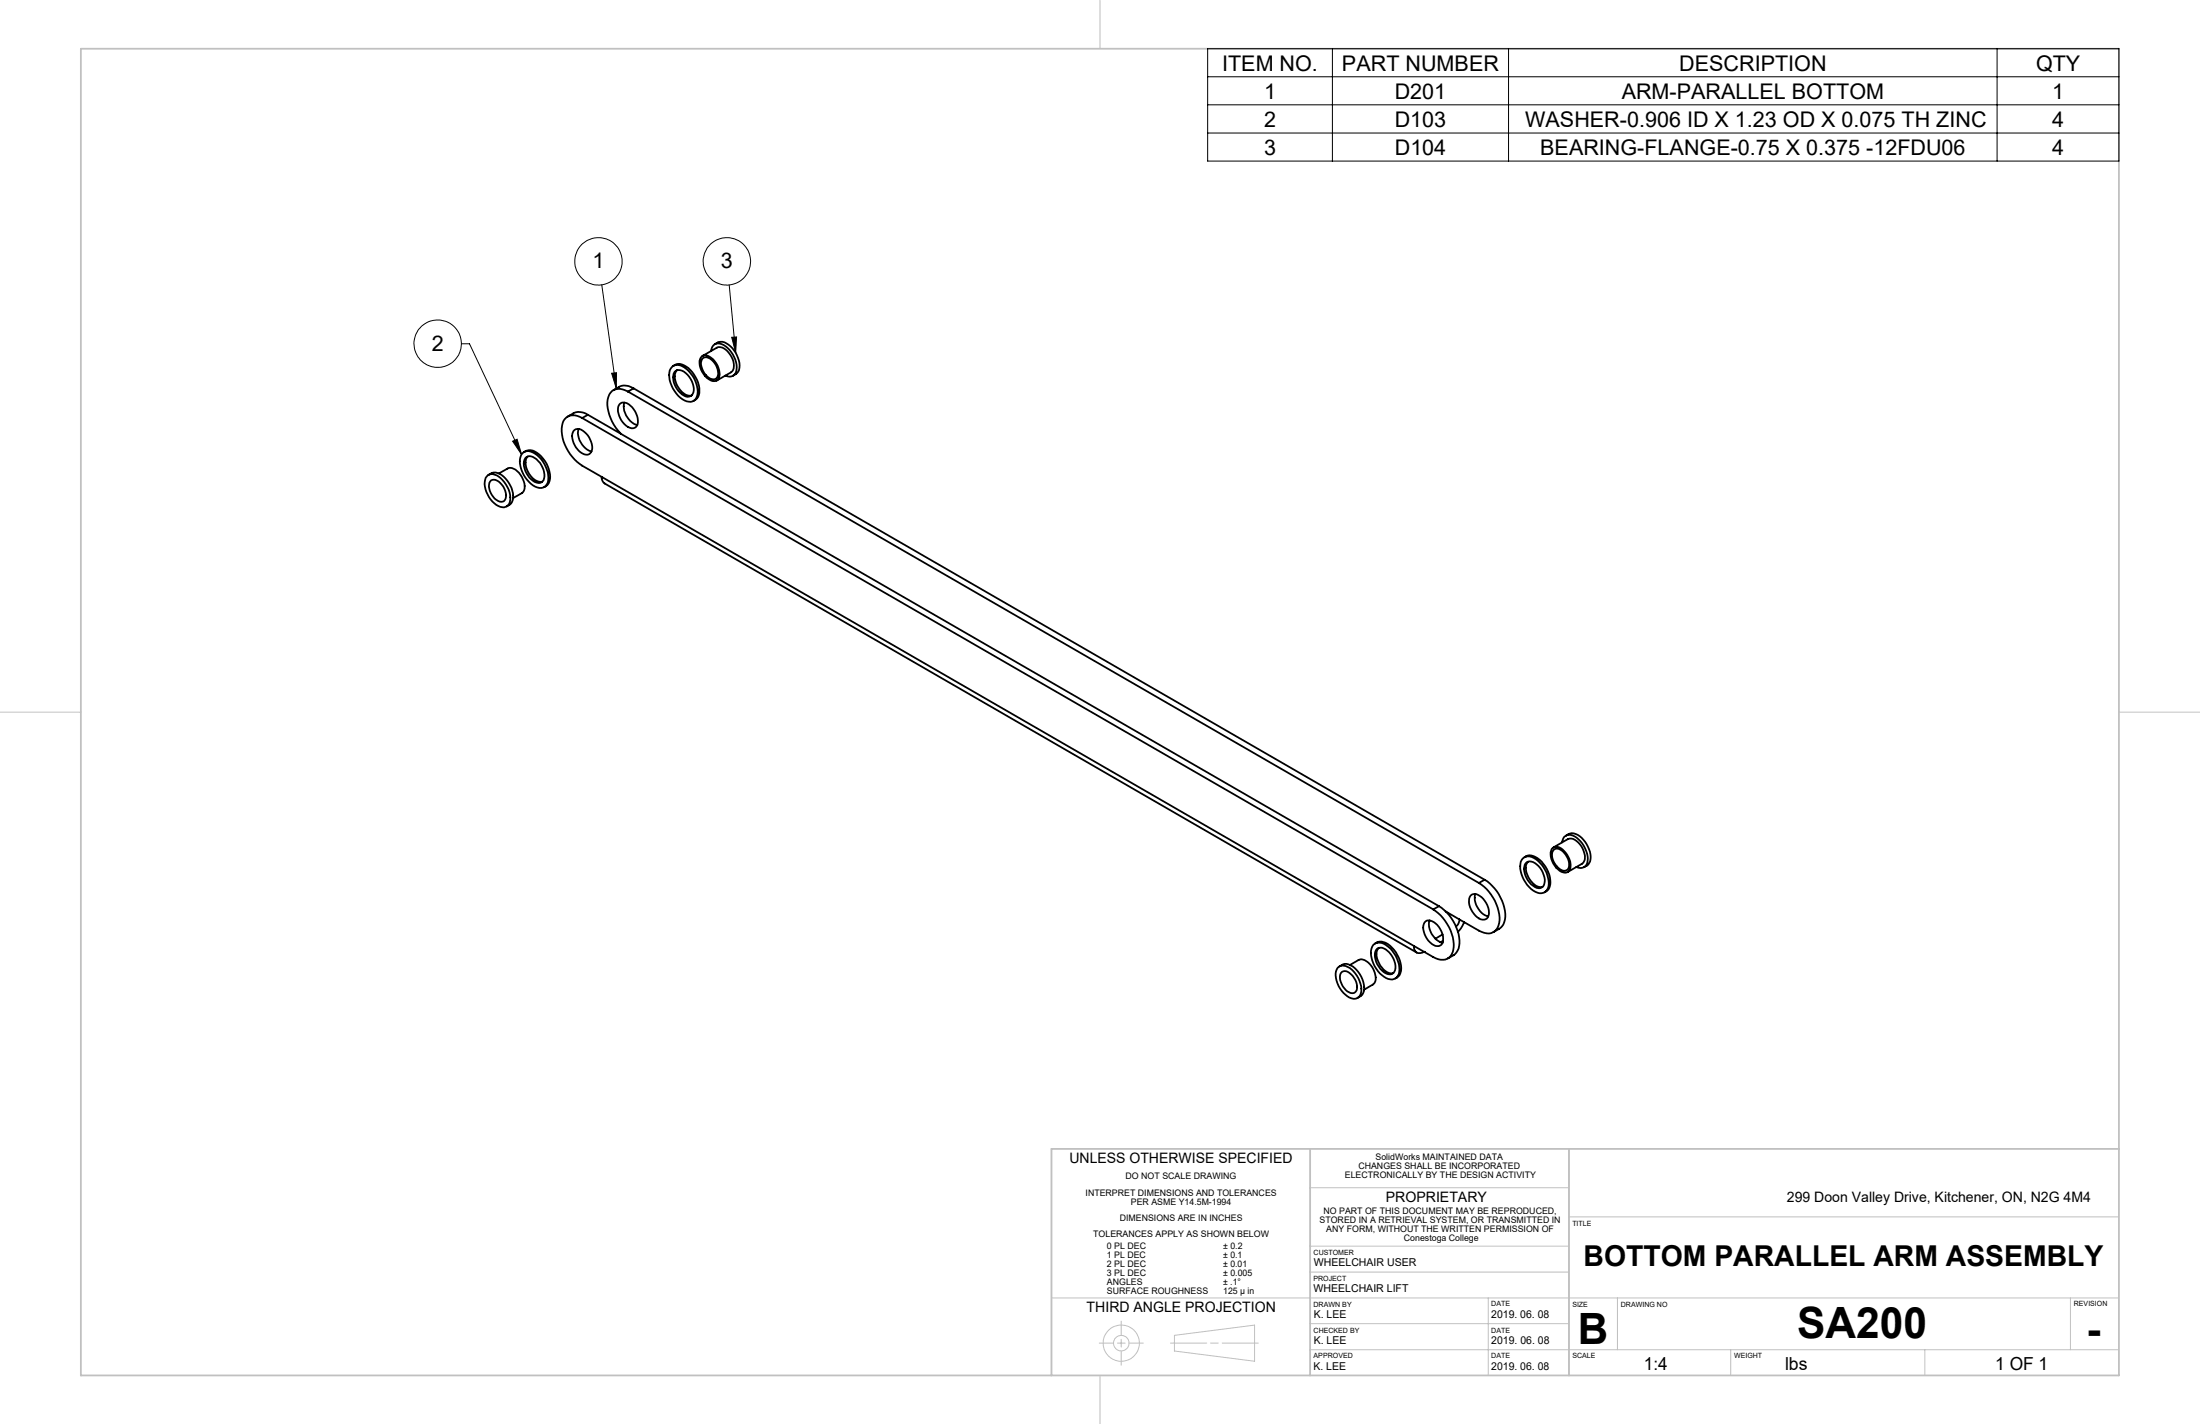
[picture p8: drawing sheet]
<svg xmlns="http://www.w3.org/2000/svg" width="432mm" height="279mm" viewBox="0 0 432 279" stroke-linecap="round" stroke-linejoin="round" font-family="sans-serif">
<g fill="none" stroke="#c0c0c0" stroke-width=".2">
<path d="M215.9 0v9.6M0 139.7h15.9M415.9 139.7h15.9M206.4 225.4v44.5M257.1 233h50.8M257.1 225.4v44.5M307.9 238.8h108M307.9 225.4v44.5M206.4 254.7h209.5M220.1 259.2v2.8M257.1 249.6h50.8M257.1 244.5h50.8"/>
<path d="M257.1 259.7h50.8M292.1 254.7v15.2M317.5 254.7v10.1M406.4 254.7v10.1M215.8 263.5h2.7M215.9 269.9v9.5M219.3 263.5h1.5M220.1 262.8v1.5M220.1 265.1v2.8M221.6 263.5h2.8M229.7 263.5h7.2M230.5 262l15.7-2v7.1l-15.7-2z"/>
<path d="M237.6 263.5h1.5M239.9 263.5h7.1M257.1 264.8h158.8M339.7 264.8v5.1M377.8 264.8v5.1"/>
<circle cx="220.1" cy="263.5" r="3.6"/>
<circle cx="220.1" cy="263.6" r="1.53"/>
</g>
<path d="M15.9 9.6h400v260.3h-400zM257.1 225.4v44.5M307.9 225.4v44.5M415.9 225.4h-209.5v44.5" fill="none" stroke="#c0c0c0" stroke-width=".35"/>
<g fill="none" stroke="#000" stroke-width=".2">
<path d="M237 9.6h178.9v22h-178.9zM237 15.1h178.9M261.5 9.6v22M296.1 9.6v22M392 9.6v22M237 20.6h178.9M237 26.1h178.9M118.1 55.9l2.9 20.3M143.1 55.9l1.3 13.3M90.6 67.5h1.5l10.3 21.7M120.1 73.2l.9-.1v3.1zM143.6 66.2l1-.1-.2 3.1z"/>
<path d="M100.6 86.6l.9-.4 .9 3z"/>
<circle cx="117.5" cy="51.3" r="4.7"/>
<circle cx="142.7" cy="51.3" r="4.7"/>
<circle cx="85.9" cy="67.4" r="4.6"/>
</g>
<path d="M120.1 73.2l.9-.1v3.1zM143.6 66.2l1-.1-.2 3.1zM100.6 86.6l.9-.4 .9 3z" fill="#000"/>
<g fill="none" stroke="#000" stroke-width=".35">
<path d="M121.6 79.3a1.49 1.49 0 0 1 2.2 .3 3.6 3.6 0 0 1 1.2 4 1.52 1.52 0 0 1-2.4-.4 3.4 3.4 0 0 1-1-3.9zM122.6 79a3.8 3.8 0 0 0 2.5 4.4M123.3 76.8a2.5 2.5 0 0 0-3.7 .6 6.6 6.6 0 0 0 .9 5.9l1.4 1.9M123.3 76.8l167 96.4M124.4 76.2a3 3 0 0 0-4 .4M124.4 76.2l-1.1 .6M124.4 76.2l167 96.4M131.8 72.1a2.05 2.05 0 0 1 3 .3 5.7 5.7 0 0 1 2 5.3 1.56 1.56 0 0 1-2.5 .9 5.9 5.9 0 0 1-2.9-5.9zM132.2 71.8a2.21 2.21 0 0 1 2.9 .4 5.4 5.4 0 0 1 1.9 5.7l-.9 .8M132.4 73a1.71 1.71 0 0 1 2.5 .5 3.8 3.8 0 0 1 1.1 3.8 1.29 1.29 0 0 1-2.1 .1 3.9 3.9 0 0 1-1.5-4.4zM132.9 72.6a3.1 3.1 0 0 0 .6 4l.3 .3a2.09 2.09 0 0 0 1.9 .7M137.7 70a1.42 1.42 0 0 1 1.9 .2 3.8 3.8 0 0 1 1.5 4 1.19 1.19 0 0 1-2 .2 3.9 3.9 0 0 1-1.7-4z"/>
<path d="M137.9 69.9l2.8-1.7a1.99 1.99 0 0 1 2.4 1.1 3.2 3.2 0 0 1 .6 3.5l-3 1.9M137.9 70.3a1.77 1.77 0 0 1 2.4 1 2.57 2.57 0 0 1 .3 2.9 1.54 1.54 0 0 1-2.1-.6 2.84 2.84 0 0 1-.6-3.3zM139.6 68.9a1.49 1.49 0 0 1 .8-1.4 1.49 1.49 0 0 1 1.6 .2 5.3 5.3 0 0 1 2.5 5.2 1.43 1.43 0 0 1-2.2 .8M140.3 67.6a2.09 2.09 0 0 1 3.1 .3 5.3 5.3 0 0 1 1.7 4.7l-.4 .6-.8 .5M95.5 93.5a1.85 1.85 0 0 1 2.8 .3 4.9 4.9 0 0 1 1.7 5 1.6 1.6 0 0 1-2.6 .3 5 5 0 0 1-2.1-5.3zM95.8 93.2a2.08 2.08 0 0 1 3 .3 4.8 4.8 0 0 1 1.7 5l-.2 .3-.9 .6M96.4 94.3a2.02 2.02 0 0 1 2.4 1.2 2.3 2.3 0 0 1 .1 2.8 2 2 0 0 1-2.4-1.2 2.26 2.26 0 0 1-.1-2.8zM97.9 92.9l1.7-1a2.2 2.2 0 0 1 2.5 1.2 2.98 2.98 0 0 1 .5 3.5l-1.9 1.1M102.5 89a1.81 1.81 0 0 1 2.6 0 5.9 5.9 0 0 1 2.4 5.7 1.62 1.62 0 0 1-2.4 .8 5.8 5.8 0 0 1-2.9-5.9zM102.9 88.7a2.23 2.23 0 0 1 2.9 .4 5.7 5.7 0 0 1 2 5.3l-.3 .7-.7 .5M103.1 89.9a1.25 1.25 0 0 1 1.8 0 4.1 4.1 0 0 1 1.8 4.3 1.53 1.53 0 0 1-2.5-.2 3.7 3.7 0 0 1-1.1-4.1zM103.6 89.6a2.84 2.84 0 0 0 .3 3.4 2.57 2.57 0 0 0 2.5 1.5"/>
<path d="M112.6 84.6a1.4 1.4 0 0 1 2.1 .1 3.7 3.7 0 0 1 1.3 4 1.22 1.22 0 0 1-2 .1 3.9 3.9 0 0 1-1.6-4zM113.6 84.2a3.9 3.9 0 0 0 2.5 4.4M114.3 82a2.51 2.51 0 0 0-3.7 .6 7.4 7.4 0 0 0 2.2 7.6l1.5 1.2 3.8 2.2M114.3 82l167 96.4M115.4 81.4a3.1 3.1 0 0 0-4 .3M115.4 81.4l-1.1 .6M115.4 81.4l167 96.4M118.1 93.6a1.51 1.51 0 0 0 .6 1.3l159.4 92M118.1 93.6l159.4 92M281.3 178.4a8.6 8.6 0 0 1 4 7.9 2.27 2.27 0 0 1-3.5 1.7l-4.3-2.4M282.4 177.8a8.6 8.6 0 0 1 4 7.8l-.3 .9a3.2 3.2 0 0 1-1.9 1.6M282.4 177.8l-1.1 .6"/>
<path d="M283.7 178.8l2.8 1.6M288.6 175.7a1.49 1.49 0 0 1 2.2 .3 3.6 3.6 0 0 1 1.2 4 1.54 1.54 0 0 1-2.4-.3 3.4 3.4 0 0 1-1-4zM289.6 175.4a3.9 3.9 0 0 0 2.5 4.4M290.3 173.2a8.6 8.6 0 0 1 4 7.9 2.27 2.27 0 0 1-3.5 1.7l-4.3-2.4M291.4 172.6a8.7 8.7 0 0 1 4 7.8 3.1 3.1 0 0 1-2.3 2.5M291.4 172.6l-1.1 .6M298.9 168.5a2.12 2.12 0 0 1 2.9 .4 5.7 5.7 0 0 1 2 5.3 1.62 1.62 0 0 1-2.5 .8 5.8 5.8 0 0 1-2.8-5.9zM299.2 168.2a2.28 2.28 0 0 1 3 .5 5.3 5.3 0 0 1 1.8 5.6l-.9 .8M299.4 169.4a1.46 1.46 0 0 1 2.3 .3 4 4 0 0 1 1.3 4 1.29 1.29 0 0 1-2.1 .1 4 4 0 0 1-1.6-4.1zM299.9 169.1a3.2 3.2 0 0 0 .6 3.8l.3 .4a2.02 2.02 0 0 0 2 .7M304.6 166.6a1.56 1.56 0 0 1 2.4 .4 3.3 3.3 0 0 1 .9 3.9 1.41 1.41 0 0 1-2.1-.3 3.7 3.7 0 0 1-1.2-4zM304.9 166.3l2.8-1.7a2.02 2.02 0 0 1 2.4 1.1 3.6 3.6 0 0 1 .8 3.3l-.4 .5-2.8 1.6"/>
<path d="M305 166.7a1.73 1.73 0 0 1 2.3 1 2.51 2.51 0 0 1 .4 2.9 1.46 1.46 0 0 1-2.1-.6 2.86 2.86 0 0 1-.8-3zM306.6 165.3a1.51 1.51 0 0 1 .9-1.4 1.51 1.51 0 0 1 1.6 .2 5.4 5.4 0 0 1 2.4 5.2 1.45 1.45 0 0 1-2.1 .8M307.3 164a2.17 2.17 0 0 1 3.1 .4 5.3 5.3 0 0 1 1.7 4.6l-.4 .6-.8 .5M262.5 189.9a1.97 1.97 0 0 1 2.8 .4 5 5 0 0 1 1.7 4.9 1.58 1.58 0 0 1-2.6 .3 5.3 5.3 0 0 1-2.2-4.9zM262.9 189.6a2.08 2.08 0 0 1 3 .3 5.3 5.3 0 0 1 1.8 4.6l-.3 .7-.9 .6M263.4 190.7a1.95 1.95 0 0 1 2.4 1.2 2.26 2.26 0 0 1 .1 2.8 2 2 0 0 1-2.3-1.2 2.3 2.3 0 0 1-.2-2.8zM265 189.3l1.7-1a2.2 2.2 0 0 1 2.5 1.2 3.5 3.5 0 0 1 .6 3.3l-.3 .4-1.7 1M269.6 185.4a2.11 2.11 0 0 1 2.9 .4 5.9 5.9 0 0 1 2.1 5.3 1.72 1.72 0 0 1-2.9 .6 5.7 5.7 0 0 1-2.5-5.6zM269.9 185.1a2.21 2.21 0 0 1 2.9 .5 5.4 5.4 0 0 1 1.9 5.6l-.8 .8M270.1 186.3a1.44 1.44 0 0 1 2.2 .2 3.9 3.9 0 0 1 1.4 4.1 1.49 1.49 0 0 1-2.4-.2 3.7 3.7 0 0 1-1.2-4.1zM270.6 186a2.52 2.52 0 0 0 .1 3 2.82 2.82 0 0 0 2.8 1.9M277.5 185.6a1.22 1.22 0 0 0 .6 1.3 1.22 1.22 0 0 0 1.4-.1"/>
<path d="M279.5 186.8h.1M279.6 181a1.66 1.66 0 0 1 2.5 .5 3.8 3.8 0 0 1 1 3.6 1.47 1.47 0 0 1-2.4-.2 3.6 3.6 0 0 1-1.1-3.9zM280.6 180.6a3.8 3.8 0 0 0 2.5 4.4M283.1 183.3l-1.4 .9M283.2 184.6l-.5 .3M286.5 180.4l-.3 .9-.4 .5M287.4 180.9l-.7 1.3-.6 .6"/>
</g>
<g font-size="8.5">
<text x="309.7" y="263.8">B</text>
<text x="352.7" y="262.5">SA200</text>
<text x="409.5" y="263.7">-</text>
</g>
<text font-size="5.6" x="310.8" y="248.4">BOTTOM PARALLEL ARM ASSEMBLY</text>
<g font-size="4.2">
<text x="239.9" y="13.8">ITEM NO.</text>
<text x="263.4" y="13.8">PART NUMBER</text>
<text x="329.6" y="13.8">DESCRIPTION</text>
<text x="399.6" y="13.8">QTY</text>
<text x="248.1" y="19.4">1</text>
<text x="273.7" y="19.4">D201</text>
<text x="318.3" y="19.4">ARM-PARALLEL BOTTOM</text>
<text x="402.8" y="19.4">1</text>
<text x="248.1" y="24.9">2</text>
<text x="273.8" y="24.9">D103</text>
<text x="299.4" y="24.9">WASHER-0.906 ID X 1.23 OD X 0.075 TH ZINC</text>
<text x="402.8" y="24.9">4</text>
<text x="248.1" y="30.4">3</text>
<text x="273.8" y="30.4">D104</text>
<text x="302.3" y="30.4">BEARING-FLANGE-0.75 X 0.375 -12FDU06</text>
<text x="402.8" y="30.4">4</text>
<text x="116.3" y="52.6">1</text>
<text x="141.5" y="52.6">3</text>
<text x="84.7" y="68.8">2</text>
</g>
<g font-size="3.5">
<text x="322.7" y="268.9">1:4</text>
<text x="350.4" y="268.9">lbs</text>
<text x="391.6" y="268.9">1 OF 1</text>
</g>
<g font-size="2.8">
<text x="209.9" y="228.2">UNLESS OTHERWISE SPECIFIED</text>
<text x="272" y="235.8">PROPRIETARY</text>
<text x="350.7" y="235.8">299 Doon Valley Drive, Kitchener, ON, N2G 4M4</text>
<text x="213.3" y="257.5">THIRD ANGLE PROJECTION</text>
</g>
<g font-size="2.1">
<text x="257.9" y="248.5">WHEELCHAIR USER</text>
<text x="257.8" y="253.5">WHEELCHAIR LIFT</text>
<text x="257.8" y="263.7">K. LEE</text>
<text x="257.9" y="258.6">K. LEE</text>
<text x="292.7" y="258.6">2019. 06. 08</text>
<text x="292.7" y="263.7">2019. 06. 08</text>
<text x="257.8" y="268.8">K. LEE</text>
<text x="292.7" y="268.7">2019. 06. 08</text>
</g>
<g font-size="1.8">
<text x="270" y="227.7">SolidWorks MAINTAINED DATA</text>
<text x="220.9" y="231.4">DO NOT SCALE DRAWING</text>
<text x="264" y="231.2">ELECTRONICALLY BY THE DESIGN ACTIVITY</text>
<text x="266.6" y="229.4">CHANGES SHALL BE INCORPORATED</text>
<text x="213.1" y="234.7">INTERPRET DIMENSIONS AND TOLERANCES</text>
<text x="219.8" y="239.7">DIMENSIONS ARE IN INCHES</text>
<text x="222" y="236.5">PER ASME Y14.5M-1994</text>
<text x="259" y="240">STORED IN A RETRIEVAL SYSTEM, OR TRANSMITTED IN</text>
<text x="259.8" y="238.2">NO PART OF THIS DOCUMENT MAY BE REPRODUCED,</text>
<text x="214.6" y="242.7">TOLERANCES APPLY AS SHOWN BELOW</text>
<text x="217.3" y="245">0 PL DEC</text>
<text x="240.1" y="245">± 0.2</text>
<text x="260.3" y="241.7">ANY FORM, WITHOUT THE WRITTEN PERMISSION OF</text>
<text x="275.6" y="243.5">Conestoga College</text>
<text x="217.3" y="246.8">1 PL DEC</text>
<text x="217.3" y="248.5">2 PL DEC</text>
<text x="217.3" y="250.3">3 PL DEC</text>
<text x="240.1" y="246.7">± 0.1</text>
<text x="240.1" y="248.5">± 0.01</text>
<text x="240.1" y="250.3">± 0.005</text>
<text x="217.3" y="252">ANGLES</text>
<text x="217.3" y="253.8">SURFACE ROUGHNESS</text>
<text x="240.1" y="252">± .1°</text>
<text x="240.1" y="253.8">125 µ in</text>
</g>
<g font-size="1.4">
<text x="308.6" y="240.5">TITLE</text>
<text x="257.8" y="251.3">PROJECT</text>
<text x="257.8" y="246.2">CUSTOMER</text>
<text x="257.8" y="256.4">DRAWN BY</text>
<text x="292.7" y="256.3">DATE</text>
<text x="308.6" y="256.4">SIZE</text>
<text x="318.1" y="256.4">DRAWING NO</text>
<text x="407.1" y="256.3">REVISION</text>
<text x="257.8" y="261.5">CHECKED BY</text>
<text x="292.7" y="261.5">DATE</text>
<text x="257.8" y="266.5">APPROVED</text>
<text x="292.7" y="266.5">DATE</text>
<text x="308.6" y="266.5">SCALE</text>
<text x="340.4" y="266.5">WEIGHT</text>
</g>
</svg>
